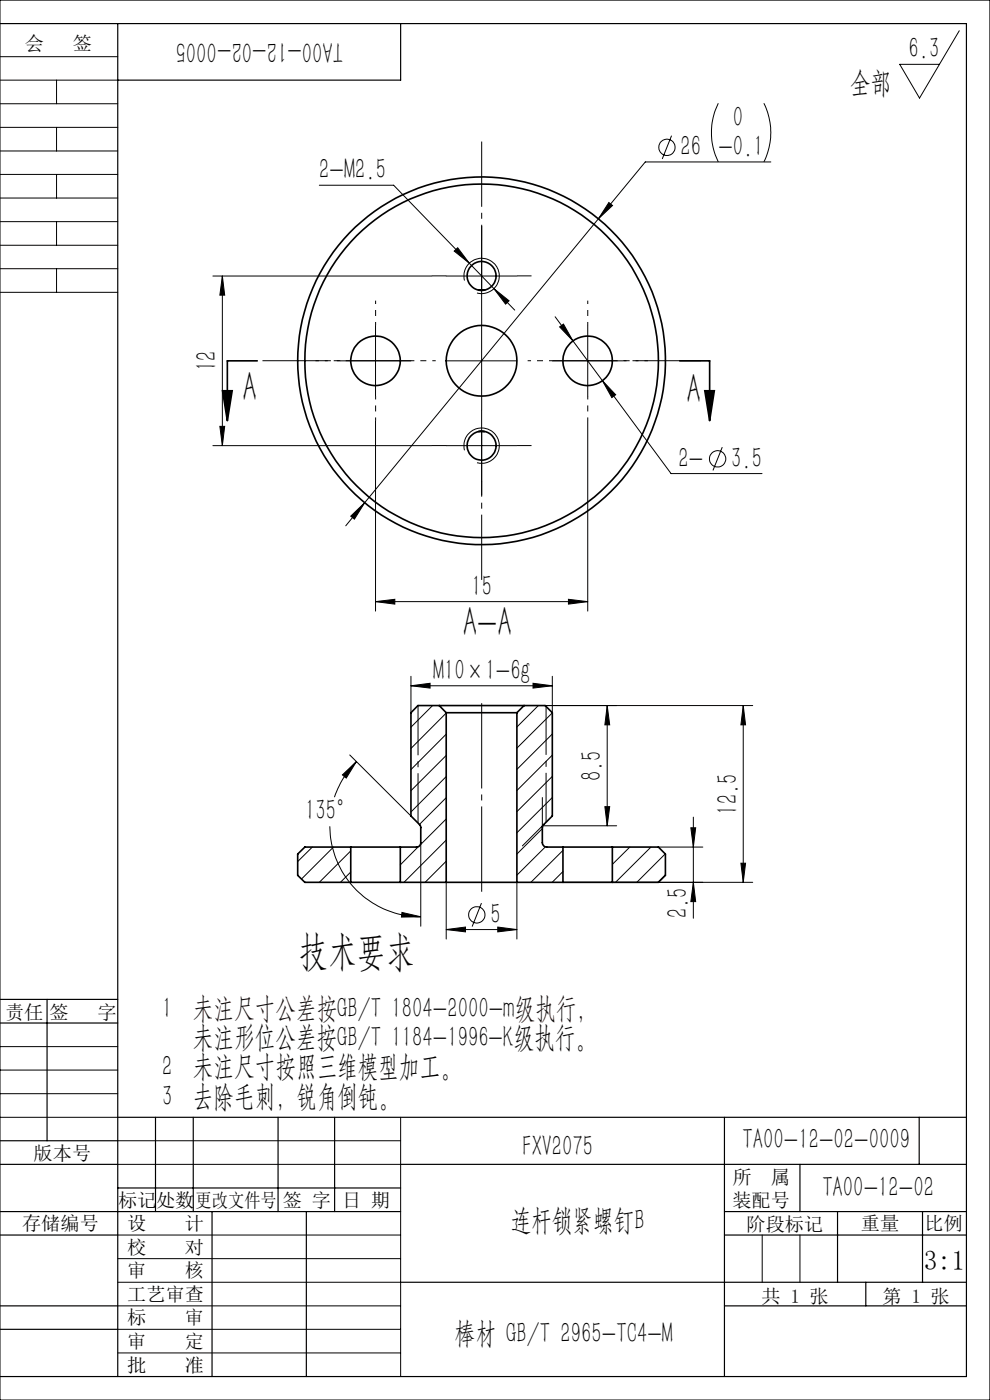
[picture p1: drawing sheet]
<svg xmlns="http://www.w3.org/2000/svg" width="210mm" height="297mm" viewBox="0 0 210 297" stroke-linecap="round" stroke-linejoin="round" font-family="sans-serif">
<g fill="none" stroke="#000" stroke-width=".35">
<path d="M54.6 76.5h-6.4v12.7M101.5 61.6h1.3M144.2 76.5h6.3v12.7M47.2 82.9h2l-1 6.3zM101.5 91.5h1.3M149.5 82.9h2l-1 6.3zM93.2 149.7h-4.5l-1.5 1.5v21.9l2 2.2 .1 3.5a.9 .9 0 0 1-.9 .9h-3.5M93.2 149.7h18M93.2 149.7l1.5 1.5M94.7 151.2h14.9M94.7 151.2v36M109.6 151.2v36"/>
<path d="M111.2 149.7h4.4l1.6 1.5v21.9l-2.1 2.1-.1 3.6a.97 .97 0 0 0 1 .9h3.4M111.2 149.7l-1.6 1.5M74.4 179.7h10.5M74.4 179.7h-9.7l-1.6 1.5v4.5l1.6 1.5h9.7M74.4 179.7v7.5M84.9 179.7v7.5M119.4 179.7h10.5M119.4 179.7v7.5M129.9 179.7h9.8l1.4 1.5v4.5l-1.4 1.5h-9.8M129.9 179.7v7.5M74.4 187.2h10.5M84.9 187.2h9.8"/>
<path d="M94.7 187.2h14.9M109.6 187.2h9.8M119.4 187.2h10.5"/>
<circle cx="102.2" cy="58.5" r="3.1"/>
<circle cx="79.7" cy="76.5" r="5.2"/>
<circle cx="102.1" cy="76.5" r="7.5"/>
<circle cx="102.1" cy="76.5" r="39"/>
<circle cx="102.2" cy="76.5" r="37.5"/>
<circle cx="124.6" cy="76.5" r="5.2"/>
<circle cx="102.2" cy="94.6" r="3.1"/>
</g>
<g fill="none" stroke="#000" stroke-width=".21">
<path d="M0 12h25M0 17h25M0 0h210v297h-210zM12 17v5M203.5 6.5l-8.4 14.3-4.2-7.2h8.4M0 22h25M0 27h25M0 32h25M0 37h25M12 27v5M12 37v5M67.7 39.3h15.8l16.1 16.5"/>
<path d="M142.5 28.8l-2 4.9M152.4 21.9a14.1 14.1 0 0 0 0 12.5M162 21.9a13.8 13.8 0 0 1 0 12.5M163.5 34.4h-26.6l-59.5 72.2M0 42h25M0 47h25M0 52h25M0 57h25M12 47v5M12 57v5M45.2 58.6h46.4M47.2 58.6l.5 4h-1.1z"/>
<path d="M47.2 58.6v35.9M94.7 58.6h14.9M96.3 53.3l.8-.7 2.5 3.2zM98.5 59.5a3.7 3.7 0 0 1 3.3-4.7 3.7 3.7 0 0 1 4.1 4.1 3.7 3.7 0 0 1-4.7 3.3M99.6 55.8l5.2 5.4M102.2 51v15M129.2 43l.7 .6-3 2.8zM0 62h25M72.1 76.5h15.1M79.7 69v15M94.7 76.5h14.9M102.2 69v15"/>
<path d="M104.8 61.2l3.2 2.6-.8 .7zM104.8 61.2l4.4 4.6M117.2 76.5h15M117.8 67.2l3.7 5.1M118.7 69.4l.8-.6 2 3.5zM121.5 72.3l6.3 8.4M124.7 69v15M45.2 94.5h46.4M46.6 90.4h1.1l-.5 4.1zM79.7 89.3v40.3M94.7 94.5h14.9M98.5 95.5a3.8 3.8 0 0 1 3.3-4.7 3.8 3.8 0 0 1 4.1 4.1 3.8 3.8 0 0 1-4.7 3.3"/>
<path d="M102.2 87v15.1M124.7 89.3v40.3M127.8 80.7l2.8 3-.8 .6zM127.8 80.7l14.5 19.8h19.3M153.2 94.9l-2 4.9M74.4 109.5l3-2.9-2.2 3.5zM77.4 106.6l-4.1 4.9M79.7 127.6l4-.5v1.1zM79.7 127.6h45M120.6 127.1l4.1 .5-4.1 .6zM87.2 145.5l4-.5v1zM87.2 143.5v7.7"/>
<path d="M87.2 145.5h30M91.8 149.7l-4.6 4.6M94.7 151.3l-7.5 7.5M94.7 155.7l-7.5 7.6M113.1 145l4.1 .5-4.1 .5zM114.2 149.7l-4.6 4.5M115.6 149.7h44.1M117.2 155.7l-7.6 7.5M117.2 151.2l-7.6 7.5M117.2 143.5v7.7M128.8 149.7l.5 4.1h-1zM128.8 149.7v25.5"/>
<path d="M157.7 149.7v37.5M157.7 149.7l.5 4.1h-1zM66.3 179.7l-3.2 3.1M70 175.3a19.3 19.3 0 0 0 19.3 19.2M70.7 179.7l-6.7 6.8M72.6 164.4l3-2.8-2.2 3.5zM74.2 160.2l13 12.9M75.6 161.6a19.6 19.6 0 0 0-4.7 7.5M88.8 179.6l-3.9 3.9M89.3 178.8v17.7M94.7 160.3l-7.5 7.4M94.7 164.7l-7.5 7.6"/>
<path d="M94.7 169.2l-5.7 5.7M94.7 173.7l-5.6 5.5M94.7 178.2l-9 9M115 169.2v6.4M115 175.8l-5.4 5.4M115 175.2h15.8M115.3 174.9l-4.5 4.6M115.7 179.7l-6.1 6M117.2 160.2l-7.6 7.5M117.2 164.7l-7.6 7.5M117.2 169.2l-7.6 7.5M128.3 171.1h1l-.5 4.1z"/>
<path d="M133.6 179.7l-3.7 3.7M138.1 179.7l-7.5 7.5M139.7 179.7h9.4M146.5 175.6h1.1l-.5 4.1zM147.1 173.4v21.4M74.4 180.5l-6.7 6.7M74.4 185l-2.2 2.2M85.3 193.6l4 .9-4.1 .1zM94.7 197.2l4-.5v1zM94.7 187.2v12M94.7 197.2h14.9M94.7 182.7l-4.5 4.5"/>
<path d="M102.1 191.6l-1.9 5M105.6 196.7l4 .5-4 .5zM109.6 187.2v12M119.4 187.2h40.3M119.4 180.4l-6.8 6.8M119.4 184.9l-2.3 2.3M141.1 181.1l-6 6.1M141.1 185.6l-1.5 1.6M147.1 187.2l.5 4.1h-1.1zM157.2 183.1h1l-.5 4.1zM0 227h25M0 222h25"/>
<path d="M0 237h25M0 232h25M85 237v55M25 242h60M25 247h60M25 272h60M25 277h60M25 267h60M25 262h60M161.7 262v10M169.7 262v10M25 282h60"/>
<path d="M25 287h60M153.7 292h.1"/>
<circle cx="141.5" cy="31.3" r="1.73"/>
<circle cx="152.2" cy="97.3" r="1.73"/>
<circle cx="101.1" cy="194.1" r="1.73"/>
</g>
<path d="M102.2 189.2v-40" fill="none" stroke="#000" stroke-width=".21" stroke-dasharray="30.5 1.3 1.3 1.3" stroke-dashoffset="12.4" stroke-linecap="butt"/>
<path d="M88.7 149.7v24.9" fill="none" stroke="#000" stroke-width=".21" stroke-dasharray="30.5 1.3 1.3 1.3" stroke-dashoffset="19.9" stroke-linecap="butt"/>
<path d="M115.8 149.7v24.7" fill="none" stroke="#000" stroke-width=".21" stroke-dasharray="30.5 1.3 1.3 1.3" stroke-dashoffset="20" stroke-linecap="butt"/>
<path d="M87.2 76.5h-31.5M102.2 61.5v-31.5M117.2 76.5h31.5M102.2 91.5v31.5" fill="none" stroke="#000" stroke-width=".21" stroke-dasharray="30.5 1.3 1.3 1.3" stroke-dashoffset="16.6" stroke-linecap="butt"/>
<path d="M94.7 58.5h-3.1M102.2 51v-3M109.7 58.5h3.1M102.2 66v3.1M94.7 94.5h-3.1M102.2 87v-3M109.7 94.5h3.1M102.2 102v3.1" fill="none" stroke="#000" stroke-width=".21" stroke-dasharray="30.5 1.3 1.3 1.3" stroke-linecap="butt"/>
<path d="M72.2 76.5h-5.3M79.7 69v-5.2M87.2 76.5h5.2M117.2 76.5h-5.3M124.7 69v-5.2M132.2 76.5h5.2M79.7 84v5.3M124.7 84v5.3" fill="none" stroke="#000" stroke-width=".21" stroke-dasharray="30.5 1.3 1.3 1.3" stroke-dashoffset="29.8" stroke-linecap="butt"/>
<g fill="none" stroke="#000" stroke-width=".25">
<path d="M0 5h205v287h-205M25 5v287M85 5v12h-60M0 212h25M0 217h25M10 212v30M25 237h180M33 237v20M41 237v20M59 237v20M71 237v20M153.7 237v55"/>
<path d="M195 237v10M0 247h25M0 242h25M0 257h85M25 252h60M45 257v35M65 257v35M85 247h120M153.7 257h51.3M169.7 247v10M177.7 257v15M195.7 257v15"/>
<path d="M0 262h25M0 277h25M85 272h120M153.7 262h51.3M153.7 277h51.3M183.7 272v5M0 282h25"/>
</g>
<g fill="#000">
<path d="M47.2 58.6l.5 4h-1.1zM46.6 90.4h1.1l-.5 4.1z"/>
<path d="M149.5 82.9h2l-1 6.3zM47.2 82.9h2l-1 6.3z"/>
<path d="M74.4 109.5l.8 .6 2.2-3.5zM129.2 43l-2.3 3.4 3-2.8zM104.8 61.2l2.4 3.3 .8-.7zM96.3 53.3l3.3 2.5-2.5-3.2zM118.7 69.4l2.8 2.9-2-3.5zM127.8 80.7l2 3.6 .8-.6zM79.7 127.6l4-.5v1.1zM120.6 127.1l4.1 .5-4.1 .6z"/>
<path d="M87.2 145.5l4-.5v1zM113.1 145l4.1 .5-4.1 .5z"/>
<path d="M157.7 149.7l.5 4.1h-1zM157.2 183.1h1l-.5 4.1z"/>
<path d="M72.6 164.4l3-2.8-2.2 3.5zM85.3 193.6l4 .9-4.1 .1z"/>
<path d="M128.3 171.1h1l-.5 4.1zM128.8 149.7l.5 4.1h-1z"/>
<path d="M146.5 175.6h1.1l-.5 4.1zM147.1 187.2l.5 4.1h-1.1z"/>
<path d="M94.7 197.2l4-.5v1zM105.6 196.7l4 .5-4 .5z"/>
</g>
<g font-size="8.8">
<text x="51.4" y="85.1">A</text>
<text x="145.6" y="85.5">A</text>
<text x="98.2" y="135">A-A</text>
<text x="63.5" y="204.7">技术要求</text>
</g>
<g font-size="6.3">
<text x="72.8" y="9" transform="rotate(-180 72.8 9)">TA00-12-02-0005</text>
<text x="192.7" y="12.4">6.3</text>
<text x="180.4" y="19.5">全部</text>
<text x="155.5" y="26.9">0</text>
<text x="144.4" y="33.1">26 -0.1</text>
<text x="67.7" y="38">2-M2.5</text>
<text x="45.9" y="78.7" transform="rotate(-90 45.9 78.7)">12</text>
<text x="143.9" y="99.2">2-</text>
<text x="155.1" y="99.2">3.5</text>
<text x="100" y="126.4">15</text>
<text x="91.9" y="144.2">M10×1-6g</text>
<text x="127.6" y="165.7" transform="rotate(-90 127.6 165.7)">8.5</text>
<text x="156.4" y="172.8" transform="rotate(-90 156.4 172.8)">12.5</text>
<text x="64.7" y="174">135°</text>
<text x="104" y="195.9">5</text>
<text x="145.8" y="194.8" transform="rotate(-90 145.8 194.8)">2.5</text>
<text x="34.4" y="215.9">1 未注尺寸公差按GB/T 1804-2000-m级执行，</text>
<text x="40.9" y="222.1">未注形位公差按GB/T 1184-1996-K级执行。</text>
<text x="34.4" y="228.4">2 未注尺寸按照三维模型加工。</text>
<text x="34.4" y="234.6">3 去除毛刺，锐角倒钝。</text>
<text x="110.8" y="245.3">FXV2075</text>
<text x="157.5" y="243.7">TA00-12-02-0009</text>
<text x="174.4" y="254">TA00-12-02</text>
<text x="108.3" y="261">连杆锁紧螺钉B</text>
<text x="96.5" y="284.8">棒材 GB/T 2965-TC4-M</text>
</g>
<text font-size="5.8" x="196" y="269.5">3:1</text>
<g font-size="4.1">
<text x="5.3" y="10.6">会</text>
<text x="15.4" y="10.6">签</text>
<text x="1.1" y="216.1">责任</text>
<text x="10.5" y="216.1">签</text>
<text x="20.7" y="216.1">字</text>
<text x="7.1" y="246.1">版本号</text>
<text x="155.4" y="251.1">所</text>
<text x="163.5" y="251.1">属</text>
<text x="25.1" y="256.1">标记</text>
<text x="33.1" y="256.1">处数</text>
<text x="41.5" y="256.1">更改文件号</text>
<text x="60" y="256.1">签 字</text>
<text x="72.6" y="256.1">日 期</text>
<text x="155.4" y="256.1">装配号</text>
<text x="4.7" y="260.9">存储编号</text>
<text x="27" y="260.9">设</text>
<text x="39.2" y="260.9">计</text>
<text x="158.4" y="261.1">阶段标记</text>
<text x="182.6" y="261">重量</text>
<text x="196.1" y="260.9">比例</text>
<text x="27" y="266.1">校</text>
<text x="39.2" y="266.1">对</text>
<text x="27" y="270.9">审</text>
<text x="39.2" y="270.9">核</text>
<text x="27" y="276">工艺审查</text>
<text x="27" y="280.9">标</text>
<text x="39.2" y="280.9">审</text>
<text x="161.6" y="276.4">共 1 张</text>
<text x="187.2" y="276.4">第 1 张</text>
<text x="27" y="286">审</text>
<text x="39.2" y="286">定</text>
<text x="27" y="291">批</text>
<text x="39.2" y="291">准</text>
</g>
</svg>
